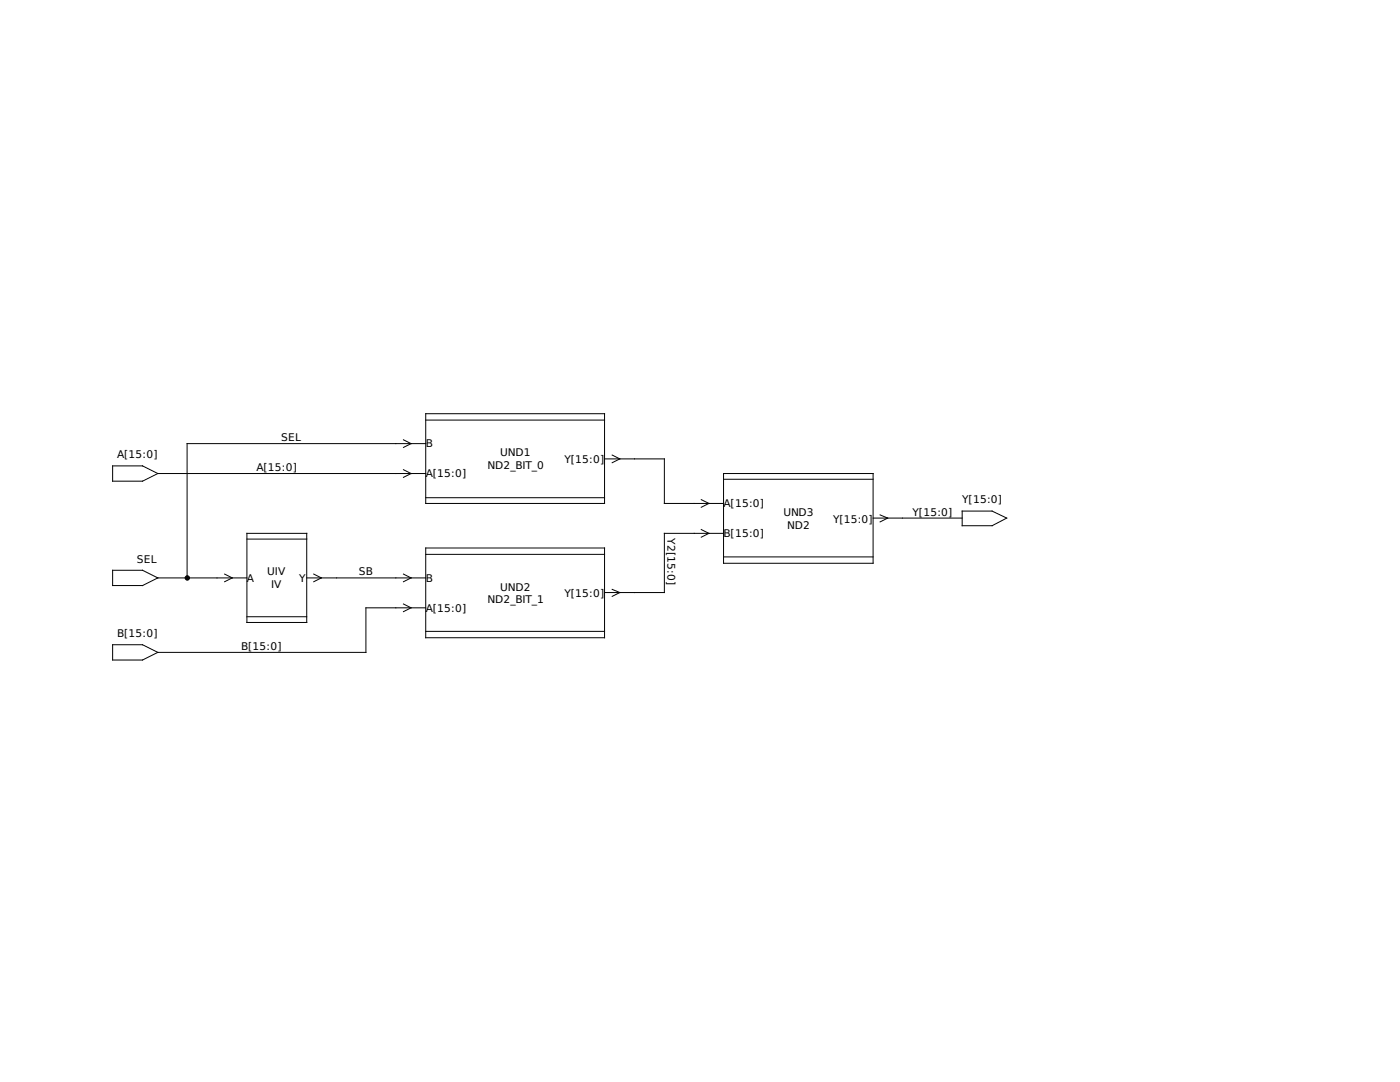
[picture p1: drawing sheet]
<svg xmlns="http://www.w3.org/2000/svg" width="279mm" height="216mm" viewBox="0 0 279 216" stroke-linecap="round" stroke-linejoin="round" font-family="sans-serif">
<g fill="none" stroke="#000" stroke-width=".2">
<path d="M22.5 93h5.9l3.1 1.5-3.1 1.5h-5.9zM31.5 94.5h53.5M80.5 87.8l1.5 .7-1.5 .8M80.5 93.7l1.5 .8-1.5 .8M85 82.6h35.7v17.9h-35.7zM85 83.8h35.7M85 99.3h35.7M85 88.5h-47.7v26.8M120.7 91.6h11.9v8.9h11.8M122.2 90.8l1.5 .8-1.5 .7M140 99.7l1.5 .8-1.5 .7M144.4 94.5h29.8v17.9h-29.8z"/>
<path d="M144.4 95.6h29.8M22.5 113.8h5.9l3.1 1.5-3.1 1.5h-5.9zM31.5 115.3h17.8M44.8 114.6l1.6 .7-1.6 .8M49.3 106.4h11.9v17.8h-11.9zM49.3 107.6h11.9M61.2 115.3h23.8M62.6 114.6l1.5 .7-1.5 .8M80.5 114.6l1.5 .7-1.5 .8M85 109.3h35.7v18h-35.7zM85 110.6h35.7M122.2 117.6l1.5 .6-1.5 .8"/>
<path d="M140 105.7l1.5 .7-1.5 .8M144.4 106.4h-11.8v11.8h-11.9M144.4 111.1h29.8M174.2 103.4h17.8M175.6 102.7l1.6 .7-1.6 .7M192 102h6l2.9 1.4-2.9 1.5h-6zM22.5 128.7h5.9l3.1 1.5-3.1 1.5h-5.9zM49.3 123.1h11.9M80.5 120.5l1.5 .8-1.5 .7M85 126h35.7M85 121.3h-12v8.9h-41.5"/>
</g>
<circle cx="37.4" cy="115.3" r=".44" fill="#000" stroke="#000" stroke-width=".2"/>
<g font-size="2.1">
<text x="56.1" y="88">SEL</text>
<text x="85" y="89.3">B</text>
<text x="23.4" y="91.4">A[15:0]</text>
<text x="51.2" y="94">A[15:0]</text>
<text x="85" y="95.2">A[15:0]</text>
<text x="97.3" y="93.6">ND2_BIT_0</text>
<text x="99.8" y="91.1">UND1</text>
<text x="112.6" y="92.3">Y[15:0]</text>
<text x="144.4" y="101.2">A[15:0]</text>
<text x="192" y="100.3">Y[15:0]</text>
<text x="133.2" y="107.4" transform="rotate(90 133.2 107.4)">Y2[15:0]</text>
<text x="144.4" y="107.2">B[15:0]</text>
<text x="156.3" y="103">UND3</text>
<text x="157.1" y="105.5">ND2</text>
<text x="166.2" y="104.3">Y[15:0]</text>
<text x="182.1" y="102.9">Y[15:0]</text>
<text x="27.3" y="112.3">SEL</text>
<text x="49.3" y="116.1">A</text>
<text x="53.3" y="114.8">UIV</text>
<text x="54.1" y="117.3">IV</text>
<text x="59.7" y="116.1">Y</text>
<text x="71.6" y="114.8">SB</text>
<text x="85" y="116.1">B</text>
<text x="99.8" y="117.9">UND2</text>
<text x="112.6" y="119.1">Y[15:0]</text>
<text x="85" y="122">A[15:0]</text>
<text x="97.3" y="120.4">ND2_BIT_1</text>
<text x="23.4" y="127.1">B[15:0]</text>
<text x="48.1" y="129.7">B[15:0]</text>
</g>
</svg>
